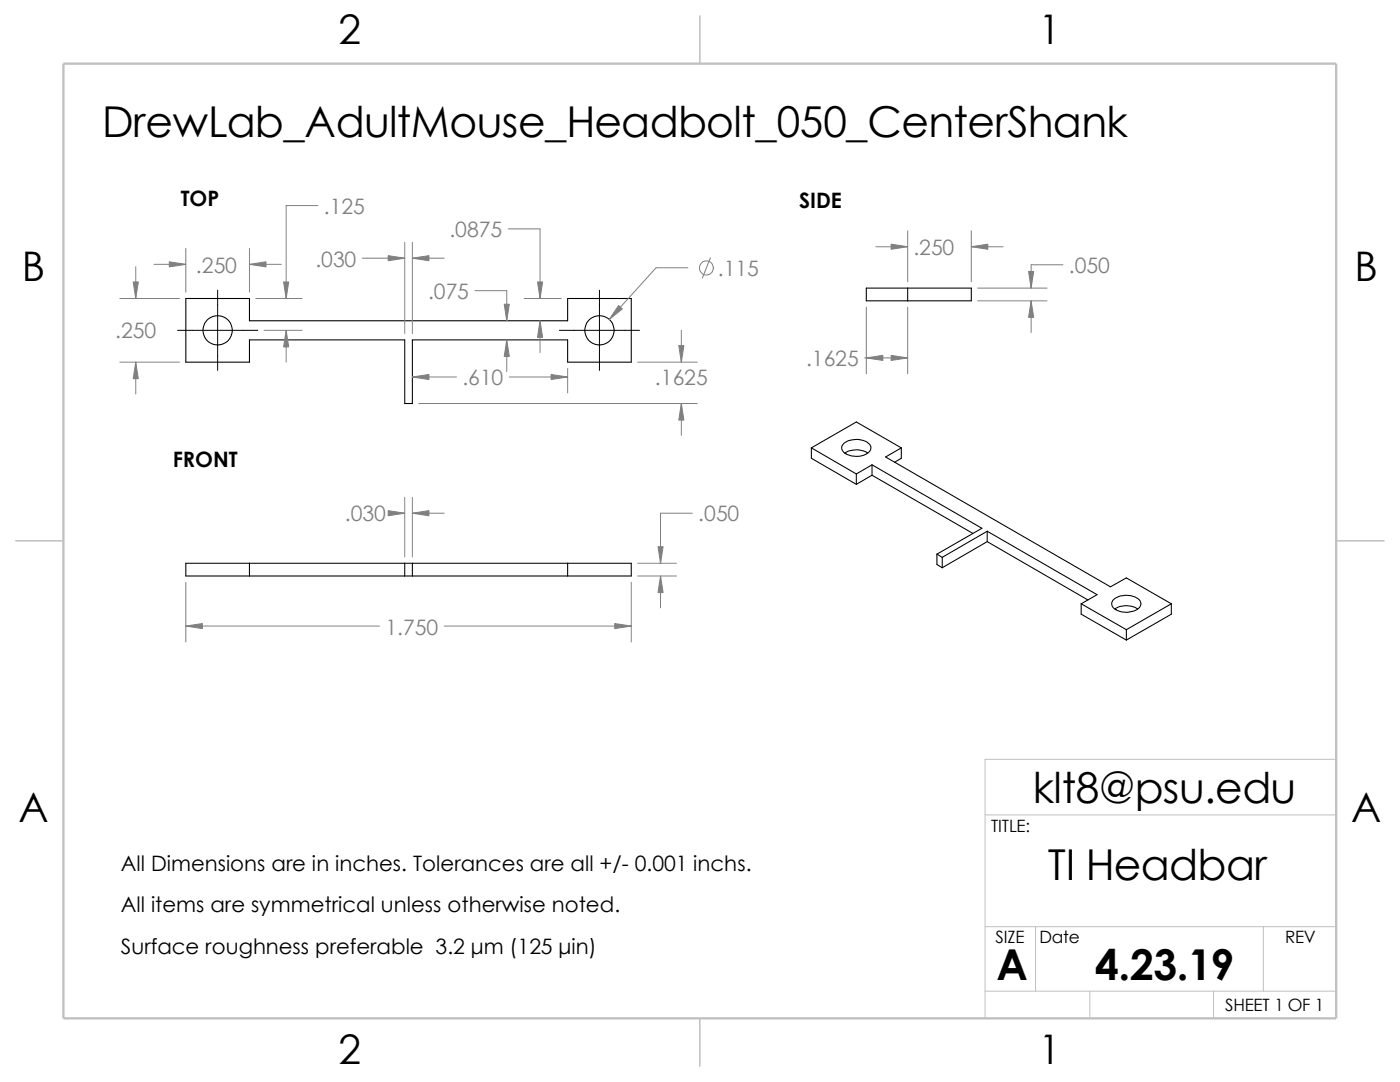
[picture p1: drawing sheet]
<svg xmlns="http://www.w3.org/2000/svg" width="279mm" height="216mm" viewBox="0 0 279 216" stroke-linecap="round" stroke-linejoin="round" font-family="sans-serif">
<path d="M266.7 151.5h-70.1v51.7M196.6 162.6h70.1M196.6 197.8h70.1M196.6 184.9h70.1M206.7 184.9v12.9M217.5 197.8v5.4M242.2 197.8v5.4M252.1 184.9v12.9" fill="none" stroke="#c0c0c0" stroke-width=".2"/>
<path d="M139.7 3.2v9.5M3.1 107.9h9.6M266.7 107.9h9.5M139.7 203.2v9.5" fill="none" stroke="#c0c0c0" stroke-width=".21"/>
<path d="M12.7 12.7h254v190.5h-254z" fill="none" stroke="#c0c0c0" stroke-width=".47"/>
<g fill="none" stroke="#000" stroke-width=".21">
<path d="M37.1 59.6h12.7v4.4h63.5v-4.4h12.7v12.7h-12.7v-4.5h-31v12.7h-1.5v-12.7h-31v4.5h-12.7zM172.9 57.5h20.9v2.5h-20.9zM181.1 57.5v2.5M161.9 89.4l9 5.2M161.9 89.4l9-5.2 9 5.2M161.9 89.4v2l9 5.2M168.4 88.5a4 4 0 0 1 5.3 .3 1.31 1.31 0 0 1-.9 1.8 4.3 4.3 0 0 1-4.5-.4l-.3-.5v-.5zM168.6 90.4a4.4 4.4 0 0 1 4.6 0M170.9 94.6v2M174 92.8l22 12.6-9 5.2M174 92.8l-3.1 1.8M174 94.8l20.1 11.6"/>
<path d="M174 92.8v2M174 94.8l-3.1 1.8M179.9 89.4l-3.2 1.8 44.9 25.9 3.2-1.8 9 5.2M179.9 89.4v2l-1.4 .8M37.1 112.4h88.9v2.5h-88.9zM49.8 112.4v2.5M80.8 112.4v2.5M82.3 112.4v2.5M113.3 112.4v2.5M187 110.6l1 .6M187 110.6v2l1 .7M188 111.2v2.1"/>
<path d="M197 106l21.9 12.7-3.1 1.8M197 106l-9 5.2M197 106v2.1M197 108.1l20.1 11.6M197 108.1l-9 5.2M222.3 119.6a4 4 0 0 1 5.2 .3 1.45 1.45 0 0 1-1.2 2 3.9 3.9 0 0 1-4.3-.9l-.1-.7zM215.8 120.5l9 5.1M215.8 120.5v2.1l9 5.1M222.5 121.5a4.4 4.4 0 0 1 4.6 0M224.8 125.6v2.1M233.8 120.5l-9 5.1M233.8 120.5v2.1l-9 5.1"/>
<circle cx="43.4" cy="65.9" r="2.93"/>
<circle cx="119.6" cy="65.9" r="2.93"/>
</g>
<g fill="none" stroke="#808080" stroke-width=".2">
<path d="M23.9 59.6h11.9M27.1 53.2v6.4M30.7 52.7h6.4M37.1 49.6v8.7M49.8 52.7h6.3M49.8 49.6v8.7M51.1 59.6h9.2M63.5 41h-6.4v18.6M72.3 51.5h8.5M80.8 48.3v18.2M82.3 48.3v18.2M82.3 51.5h6.3"/>
<path d="M94.8 58h6.3v6M101.4 45.7h6.4v13.9M104.6 59.6h7.4M137.3 53.4h-6.4l-9.3 10.4M141.8 51.4l-1.6 4.1M174.8 49.2h6.3M181.1 46.1v10.1M193.8 49.2h6.4M193.8 46.1v10.1M195.1 57.5h13.9M212.1 52.8h-6.3v4.7M23.9 72.3h11.9"/>
<path d="M27.1 72.3v6.3M52.7 65.9h7.6M57.1 65.9v6.4M82.3 75.2h8.8M101.1 67.8v6.4M101.6 75.2h11.7M107.8 64v6.4M113.3 73.5v4.9M127.3 72.3h11.8M136 65.9v6.4M172.6 71.4h8.5M172.9 61.3v13.3"/>
<path d="M181.1 61.3v13.3M195.1 60h13.9M205.8 60v6.4M80.8 99.2v11.9M82.3 99.2v11.9M83.6 80.5h55.5M136 80.5v6.4M37.1 116.2v11.9M78.2 102.4h2.6M82.3 102.4h6.3M126 116.2v11.9M127.3 112.4h7.7"/>
<path d="M127.3 114.9h7.7M131.8 114.9v6.4M138.2 102.4h-6.4v10M37.1 124.9h38.6M88.6 124.9h37.4"/>
<circle cx="141" cy="53.5" r="1.41"/>
</g>
<g fill="#808080" stroke="#808080" stroke-width=".2">
<path d="M172.9 71.4l3.3-.5v1z"/>
<path d="M177.8 70.9l3.3 .5-3.3 .5z"/>
<path d="M193.8 49.2l3.3-.5v1z"/>
<path d="M177.8 48.7l3.3 .5-3.3 .5z"/>
<path d="M205.3 54.2h1l-.5 3.3z"/>
<path d="M205.8 60l.5 3.3h-1z"/>
<path d="M37.1 124.9l3.3-.5v1z"/>
<path d="M122.7 124.4l3.3 .5-3.3 .5z"/>
<path d="M82.3 102.4l3.3-.5v1z"/>
<path d="M77.5 101.9l3.3 .5-3.3 .5z"/>
<path d="M131.3 109.1h1l-.5 3.3z"/>
<path d="M131.8 114.9l.5 3.3h-1z"/>
<path d="M136 80.5l.5 3.3h-1z"/>
<path d="M135.5 69h1l-.5 3.3z"/>
<path d="M82.3 51.5l3.3-.5v1z"/>
<path d="M77.5 51l3.3 .5-3.3 .5z"/>
<path d="M110 74.7l3.3 .5-3.3 .5z"/>
<path d="M123.4 61l.8 .6-2.6 2.2z"/>
<path d="M82.3 75.2l3.3-.5v1z"/>
<path d="M33.8 52.2l3.3 .5-3.3 .6z"/>
<path d="M49.8 52.7l3.3-.5v1.1z"/>
<path d="M27.1 72.3l.5 3.3h-1z"/>
<path d="M26.6 56.3h1l-.5 3.3z"/>
<path d="M107.8 64l.5 3.3h-1z"/>
<path d="M107.3 56.3h1l-.5 3.3z"/>
<path d="M56.6 56.3h1l-.5 3.3z"/>
<path d="M57.1 65.9l.5 3.3h-1z"/>
<path d="M101.1 67.8l.5 3.3h-1z"/>
<path d="M100.6 60.7h1l-.5 3.3z"/>
</g>
<path d="M43.4 57.9v16M119.6 57.9v16M35.4 65.9h16M111.6 65.9h16" fill="none" stroke="#000" stroke-width=".2"/>
<g font-size="8.5">
<text x="20.4" y="27.3">DrewLab_AdultMouse_Headbolt_050_CenterShank</text>
<text x="206.1" y="160.1">klt8@psu.edu</text>
<text x="209.1" y="175.5">TI Headbar</text>
<text x="198.8" y="195.5">A</text>
<text x="218.6" y="195.5">4.23.19</text>
</g>
<g font-size="8.1">
<text x="67.6" y="8.8">2</text>
<text x="207.3" y="8.8">1</text>
<text x="4.4" y="56.1">B</text>
<text x="270.3" y="56.1">B</text>
<text x="3.7" y="164.1">A</text>
<text x="269.6" y="164.1">A</text>
<text x="67.6" y="212.3">2</text>
<text x="207.3" y="212.3">1</text>
</g>
<g font-size="4.2">
<text x="36.1" y="41.1">TOP</text>
<text x="159.5" y="41.4">SIDE</text>
<text x="34.5" y="93.2">FRONT</text>
<text x="24.1" y="173.7">All Dimensions are in inches. Tolerances are all +/- 0.001 inchs.</text>
<text x="24.1" y="182.1">All items are symmetrical unless otherwise noted.</text>
<text x="24.1" y="190.4">Surface roughness preferable 3.2 μm (125 μin)</text>
</g>
<g font-size="4.2" fill="#808080">
<text x="64.6" y="42.7">.125</text>
<text x="89.7" y="47.3">.0875</text>
<text x="62.9" y="53.2">.030</text>
<text x="182.3" y="50.9">.250</text>
<text x="39.1" y="54.4">.250</text>
<text x="85.4" y="59.6">.075</text>
<text x="143.3" y="55.1">.115</text>
<text x="213.3" y="54.5">.050</text>
<text x="23" y="67.5">.250</text>
<text x="92.3" y="76.9">.610</text>
<text x="130.7" y="76.9">.1625</text>
<text x="160.9" y="73.1">.1625</text>
<text x="68.8" y="104.1">.030</text>
<text x="139.4" y="104.1">.050</text>
<text x="76.9" y="126.6">1.750</text>
</g>
<g font-size="3.4">
<text x="197.8" y="166">TITLE:</text>
<text x="198.7" y="188.1">SIZE</text>
<text x="207.5" y="188.1">Date</text>
<text x="256.5" y="188.2">REV</text>
<text x="244.5" y="201.7">SHEET 1 OF 1</text>
</g>
</svg>
